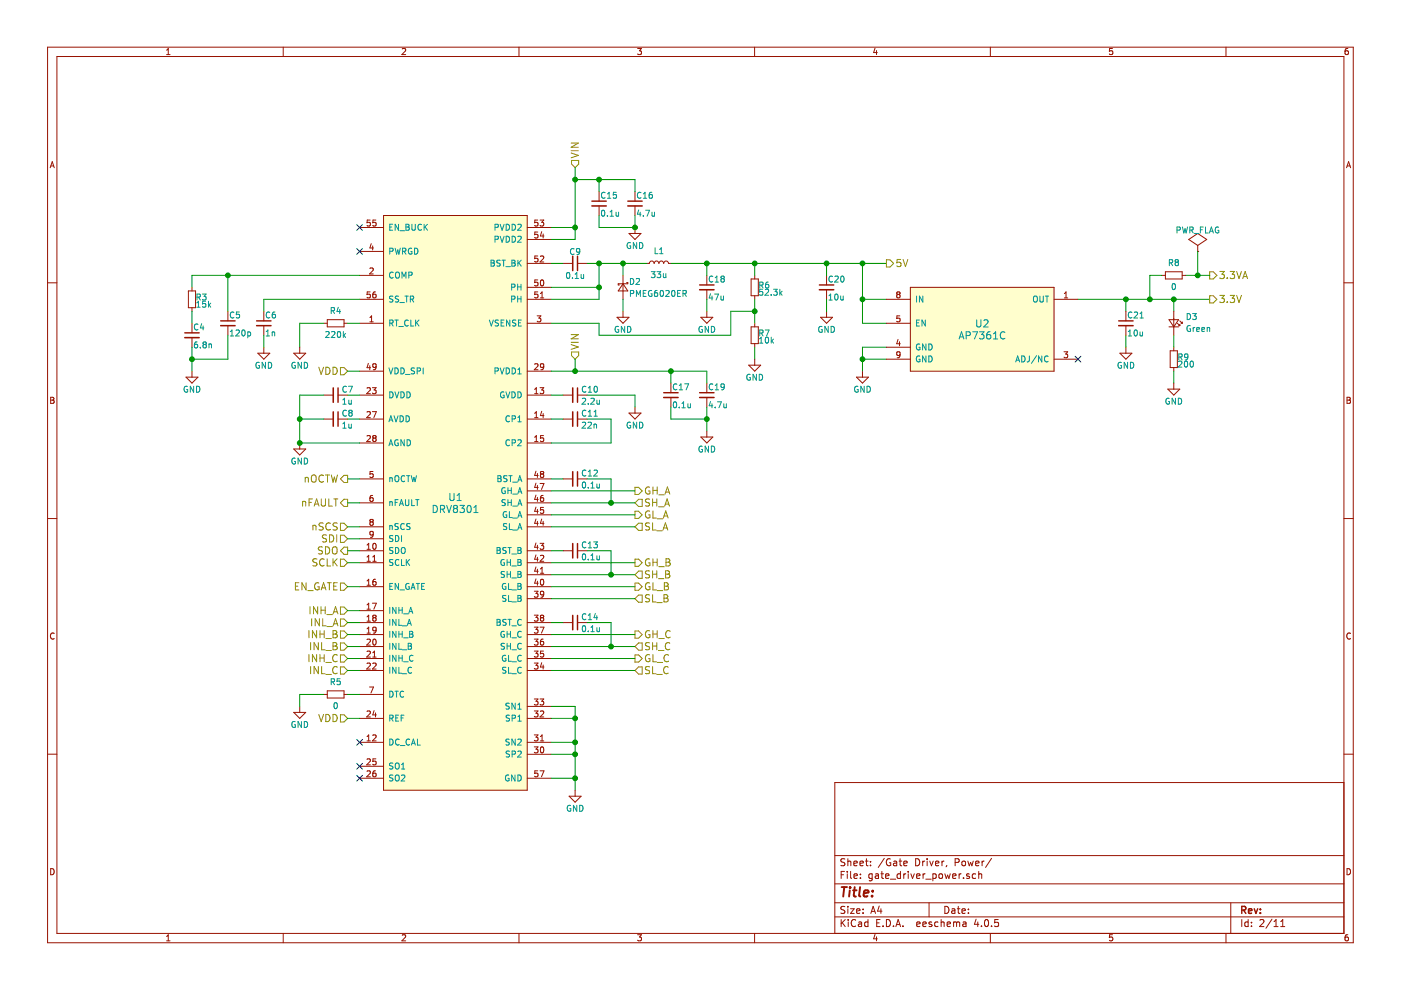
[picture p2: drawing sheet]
EESchema Schematic File Version 2
LIBS:bldc-controller
LIBS:power
LIBS:device
LIBS:transistors
LIBS:conn
LIBS:linear
LIBS:regul
LIBS:74xx
LIBS:cmos4000
LIBS:adc-dac
LIBS:memory
LIBS:xilinx
LIBS:microcontrollers
LIBS:dsp
LIBS:analog_switches
LIBS:motorola
LIBS:texas
LIBS:intel
LIBS:audio
LIBS:interface
LIBS:digital-audio
LIBS:philips
LIBS:display
LIBS:cypress
LIBS:siliconi
LIBS:opto
LIBS:atmel
LIBS:contrib
LIBS:valves
LIBS:stepper-driver
LIBS:bldc-controller-cache
EELAYER 25 0
EELAYER END
$Descr A4 11693 8268
encoding utf-8
Sheet 2 11
Title ""
Date ""
Rev ""
Comp ""
Comment1 ""
Comment2 ""
Comment3 ""
Comment4 ""
$EndDescr
$Comp
L DRV8301 U1
U 1 1
P 3800 4200
F 0 "U1" H 3800 4250 60  0000 C CNN
F 1 "DRV8301" H 3800 4150 60  0000 C CNN
F 2 "bldc-controller:R-PDSO-G56-STRICT" H 3700 4150 60  0001 C CNN
F 3 "" H 3800 4250 60  0001 C CNN
F 4 "Texas Instruments" H 3900 4350 60  0001 C CNN "MFR_NAME"
F 5 "DRV8301DCAR" H 3800 4200 60  0001 C CNN "MFR_PN"
	1    3800 4200
	1    0    0    -1  
$EndComp
$Comp
L L_Small L1
U 1 1
P 5500 2200
F 0 "L1" V 5600 2200 50  0000 C CNN
F 1 "33u" V 5400 2200 50  0000 C CNN
F 2 "bldc-controller:TYS6045" H 5500 2200 50  0001 C CNN
F 3 "" H 5500 2200 50  0000 C CNN
F 4 "Laird Technologies" H 5500 2200 60  0001 C CNN "MFR_NAME"
F 5 "TYS6045330M-10" H 5500 2200 60  0001 C CNN "MFR_PN"
	1    5500 2200
	0    -1   -1   0   
$EndComp
NoConn ~ 3000 2100
$Comp
L R_Small R3
U 1 1
P 1600 2500
F 0 "R3" H 1630 2520 50  0000 L CNN
F 1 "15k" H 1630 2460 50  0000 L CNN
F 2 "bldc-controller:R_0603_IPC_NOMINAL" H 1600 2500 50  0001 C CNN
F 3 "" H 1600 2500 50  0000 C CNN
	1    1600 2500
	1    0    0    -1  
$EndComp
$Comp
L C_Small C4
U 1 1
P 1600 2800
F 0 "C4" H 1610 2870 50  0000 L CNN
F 1 "6.8n" H 1610 2720 50  0000 L CNN
F 2 "bldc-controller:C_0603_IPC_NOMINAL" H 1600 2800 50  0001 C CNN
F 3 "" H 1600 2800 50  0000 C CNN
	1    1600 2800
	1    0    0    -1  
$EndComp
$Comp
L C_Small C5
U 1 1
P 1900 2700
F 0 "C5" H 1910 2770 50  0000 L CNN
F 1 "120p" H 1910 2620 50  0000 L CNN
F 2 "bldc-controller:C_0603_IPC_NOMINAL" H 1900 2700 50  0001 C CNN
F 3 "" H 1900 2700 50  0000 C CNN
	1    1900 2700
	1    0    0    -1  
$EndComp
$Comp
L C_Small C6
U 1 1
P 2200 2700
F 0 "C6" H 2210 2770 50  0000 L CNN
F 1 "1n" H 2210 2620 50  0000 L CNN
F 2 "bldc-controller:C_0603_IPC_NOMINAL" H 2200 2700 50  0001 C CNN
F 3 "" H 2200 2700 50  0000 C CNN
	1    2200 2700
	1    0    0    -1  
$EndComp
$Comp
L GND #PWR025
U 1 1
P 2200 2900
F 0 "#PWR025" H 2200 2650 50  0001 C CNN
F 1 "GND" H 2200 2750 50  0000 C CNN
F 2 "" H 2200 2900 50  0000 C CNN
F 3 "" H 2200 2900 50  0000 C CNN
	1    2200 2900
	1    0    0    -1  
$EndComp
$Comp
L R_Small R4
U 1 1
P 2800 2700
F 0 "R4" V 2900 2700 50  0000 C CNN
F 1 "220k" V 2700 2700 50  0000 C CNN
F 2 "bldc-controller:R_0603_IPC_NOMINAL" H 2800 2700 50  0001 C CNN
F 3 "" H 2800 2700 50  0000 C CNN
	1    2800 2700
	0    -1   -1   0   
$EndComp
$Comp
L GND #PWR026
U 1 1
P 2500 2900
F 0 "#PWR026" H 2500 2650 50  0001 C CNN
F 1 "GND" H 2500 2750 50  0000 C CNN
F 2 "" H 2500 2900 50  0000 C CNN
F 3 "" H 2500 2900 50  0000 C CNN
	1    2500 2900
	1    0    0    -1  
$EndComp
$Comp
L GND #PWR027
U 1 1
P 1600 3100
F 0 "#PWR027" H 1600 2850 50  0001 C CNN
F 1 "GND" H 1600 2950 50  0000 C CNN
F 2 "" H 1600 3100 50  0000 C CNN
F 3 "" H 1600 3100 50  0000 C CNN
	1    1600 3100
	1    0    0    -1  
$EndComp
Text HLabel 2900 3100 0    60   Input ~ 0
VDD
$Comp
L C_Small C7
U 1 1
P 2800 3300
F 0 "C7" V 2750 3350 50  0000 L CNN
F 1 "1u" V 2850 3350 50  0000 L CNN
F 2 "bldc-controller:C_0603_IPC_NOMINAL" H 2800 3300 50  0001 C CNN
F 3 "" H 2800 3300 50  0000 C CNN
F 4 "6.3V" V 2800 3300 60  0001 C CNN "Voltage"
	1    2800 3300
	0    1    1    0   
$EndComp
$Comp
L GND #PWR028
U 1 1
P 2500 3700
F 0 "#PWR028" H 2500 3450 50  0001 C CNN
F 1 "GND" H 2500 3550 50  0000 C CNN
F 2 "" H 2500 3700 50  0000 C CNN
F 3 "" H 2500 3700 50  0000 C CNN
	1    2500 3700
	1    0    0    -1  
$EndComp
$Comp
L C_Small C8
U 1 1
P 2800 3500
F 0 "C8" V 2750 3550 50  0000 L CNN
F 1 "1u" V 2850 3550 50  0000 L CNN
F 2 "bldc-controller:C_0603_IPC_NOMINAL" H 2800 3500 50  0001 C CNN
F 3 "" H 2800 3500 50  0000 C CNN
F 4 "10V" V 2800 3500 60  0001 C CNN "Voltage"
	1    2800 3500
	0    1    1    0   
$EndComp
Text HLabel 2900 4000 0    60   Output ~ 0
nOCTW
Text HLabel 2900 4200 0    60   Output ~ 0
nFAULT
Text HLabel 2900 4400 0    60   Input ~ 0
nSCS
Text HLabel 2900 4500 0    60   Input ~ 0
SDI
Text HLabel 2900 4600 0    60   Output ~ 0
SDO
Text HLabel 2900 4700 0    60   Input ~ 0
SCLK
Text HLabel 2900 4900 0    60   Input ~ 0
EN_GATE
Text HLabel 2900 5100 0    60   Input ~ 0
INH_A
Text HLabel 2900 5200 0    60   Input ~ 0
INL_A
Text HLabel 2900 5300 0    60   Input ~ 0
INH_B
Text HLabel 2900 5400 0    60   Input ~ 0
INL_B
Text HLabel 2900 5500 0    60   Input ~ 0
INH_C
Text HLabel 2900 5600 0    60   Input ~ 0
INL_C
$Comp
L R_Small R5
U 1 1
P 2800 5800
F 0 "R5" V 2900 5800 50  0000 C CNN
F 1 "0" V 2700 5800 50  0000 C CNN
F 2 "bldc-controller:R_0603_IPC_NOMINAL" H 2800 5800 50  0001 C CNN
F 3 "" H 2800 5800 50  0000 C CNN
	1    2800 5800
	0    -1   -1   0   
$EndComp
$Comp
L GND #PWR029
U 1 1
P 2500 5900
F 0 "#PWR029" H 2500 5650 50  0001 C CNN
F 1 "GND" H 2500 5750 50  0000 C CNN
F 2 "" H 2500 5900 50  0000 C CNN
F 3 "" H 2500 5900 50  0000 C CNN
	1    2500 5900
	1    0    0    -1  
$EndComp
Text HLabel 2900 6000 0    60   Input ~ 0
VDD
NoConn ~ 3000 6200
NoConn ~ 3000 6400
NoConn ~ 3000 6500
Text HLabel 4800 1400 1    60   Input ~ 0
VIN
$Comp
L C_Small C15
U 1 1
P 5000 1700
F 0 "C15" H 5010 1770 50  0000 L CNN
F 1 "0.1u" H 5010 1620 50  0000 L CNN
F 2 "bldc-controller:C_0603_IPC_NOMINAL" H 5000 1700 50  0001 C CNN
F 3 "" H 5000 1700 50  0000 C CNN
F 4 "60V" H 5000 1700 60  0001 C CNN "Voltage"
	1    5000 1700
	1    0    0    -1  
$EndComp
$Comp
L C_Small C16
U 1 1
P 5300 1700
F 0 "C16" H 5310 1770 50  0000 L CNN
F 1 "4.7u" H 5310 1620 50  0000 L CNN
F 2 "bldc-controller:C_1206_IPC_NOMINAL" H 5300 1700 50  0001 C CNN
F 3 "" H 5300 1700 50  0000 C CNN
F 4 "60V" H 5300 1700 60  0001 C CNN "Voltage"
F 5 "X5R, X7R" H 5300 1700 60  0001 C CNN "Dielectric"
	1    5300 1700
	1    0    0    -1  
$EndComp
$Comp
L GND #PWR030
U 1 1
P 5300 1900
F 0 "#PWR030" H 5300 1650 50  0001 C CNN
F 1 "GND" H 5300 1750 50  0000 C CNN
F 2 "" H 5300 1900 50  0000 C CNN
F 3 "" H 5300 1900 50  0000 C CNN
	1    5300 1900
	1    0    0    -1  
$EndComp
$Comp
L D_Schottky_Small D2
U 1 1
P 5200 2400
F 0 "D2" V 5150 2450 50  0000 L CNN
F 1 "PMEG6020ER" V 5250 2450 50  0000 L CNN
F 2 "bldc-controller:SOD123W" V 5200 2400 50  0001 C CNN
F 3 "" V 5200 2400 50  0000 C CNN
F 4 "Nexperia" H 5200 2400 60  0001 C CNN "MFR_NAME"
F 5 "PMEG6020ER" H 5200 2400 60  0001 C CNN "MFR_PN"
	1    5200 2400
	0    1    1    0   
$EndComp
$Comp
L GND #PWR031
U 1 1
P 5200 2600
F 0 "#PWR031" H 5200 2350 50  0001 C CNN
F 1 "GND" H 5200 2450 50  0000 C CNN
F 2 "" H 5200 2600 50  0000 C CNN
F 3 "" H 5200 2600 50  0000 C CNN
	1    5200 2600
	1    0    0    -1  
$EndComp
$Comp
L C_Small C9
U 1 1
P 4800 2200
F 0 "C9" V 4700 2200 50  0000 C CNN
F 1 "0.1u" V 4900 2200 50  0000 C CNN
F 2 "bldc-controller:C_0603_IPC_NOMINAL" H 4800 2200 50  0001 C CNN
F 3 "" H 4800 2200 50  0000 C CNN
F 4 "X5R" V 4800 2200 60  0001 C CNN "Dielectric"
F 5 "10V" V 4800 2200 60  0001 C CNN "Voltage"
	1    4800 2200
	0    1    1    0   
$EndComp
$Comp
L GND #PWR032
U 1 1
P 5900 2600
F 0 "#PWR032" H 5900 2350 50  0001 C CNN
F 1 "GND" H 5900 2450 50  0000 C CNN
F 2 "" H 5900 2600 50  0000 C CNN
F 3 "" H 5900 2600 50  0000 C CNN
	1    5900 2600
	1    0    0    -1  
$EndComp
$Comp
L R_Small R7
U 1 1
P 6300 2800
F 0 "R7" H 6330 2820 50  0000 L CNN
F 1 "10k" H 6330 2760 50  0000 L CNN
F 2 "bldc-controller:R_0603_IPC_NOMINAL" H 6300 2800 50  0001 C CNN
F 3 "" H 6300 2800 50  0000 C CNN
F 4 "1%" H 6300 2800 60  0001 C CNN "Tolerance"
	1    6300 2800
	1    0    0    -1  
$EndComp
$Comp
L C_Small C18
U 1 1
P 5900 2400
F 0 "C18" H 5910 2470 50  0000 L CNN
F 1 "47u" H 5910 2320 50  0000 L CNN
F 2 "bldc-controller:C_1206_IPC_NOMINAL" H 5900 2400 50  0001 C CNN
F 3 "" H 5900 2400 50  0000 C CNN
F 4 "Murata" H 5900 2400 60  0001 C CNN "MFR_NAME"
F 5 "GRM31CR61A476KE15L" H 5900 2400 60  0001 C CNN "MFR_PN"
F 6 "10V" H 5900 2400 60  0001 C CNN "Voltage"
	1    5900 2400
	1    0    0    -1  
$EndComp
$Comp
L GND #PWR033
U 1 1
P 6300 3000
F 0 "#PWR033" H 6300 2750 50  0001 C CNN
F 1 "GND" H 6300 2850 50  0000 C CNN
F 2 "" H 6300 3000 50  0000 C CNN
F 3 "" H 6300 3000 50  0000 C CNN
	1    6300 3000
	1    0    0    -1  
$EndComp
$Comp
L R_Small R6
U 1 1
P 6300 2400
F 0 "R6" H 6330 2420 50  0000 L CNN
F 1 "52.3k" H 6330 2360 50  0000 L CNN
F 2 "bldc-controller:R_0603_IPC_NOMINAL" H 6300 2400 50  0001 C CNN
F 3 "" H 6300 2400 50  0000 C CNN
F 4 "1%" H 6300 2400 60  0001 C CNN "Tolerance"
	1    6300 2400
	1    0    0    -1  
$EndComp
$Comp
L C_Small C17
U 1 1
P 5600 3300
F 0 "C17" H 5610 3370 50  0000 L CNN
F 1 "0.1u" H 5610 3220 50  0000 L CNN
F 2 "bldc-controller:C_0603_IPC_NOMINAL" H 5600 3300 50  0001 C CNN
F 3 "" H 5600 3300 50  0000 C CNN
F 4 "60V" H 5600 3300 60  0001 C CNN "Voltage"
	1    5600 3300
	1    0    0    -1  
$EndComp
$Comp
L C_Small C19
U 1 1
P 5900 3300
F 0 "C19" H 5910 3370 50  0000 L CNN
F 1 "4.7u" H 5910 3220 50  0000 L CNN
F 2 "bldc-controller:C_1206_IPC_NOMINAL" H 5900 3300 50  0001 C CNN
F 3 "" H 5900 3300 50  0000 C CNN
F 4 "60V" H 5900 3300 60  0001 C CNN "Voltage"
F 5 "X5R, X7R" H 5900 3300 60  0001 C CNN "Dielectric"
	1    5900 3300
	1    0    0    -1  
$EndComp
$Comp
L GND #PWR034
U 1 1
P 5900 3600
F 0 "#PWR034" H 5900 3350 50  0001 C CNN
F 1 "GND" H 5900 3450 50  0000 C CNN
F 2 "" H 5900 3600 50  0000 C CNN
F 3 "" H 5900 3600 50  0000 C CNN
	1    5900 3600
	1    0    0    -1  
$EndComp
Text HLabel 4800 3000 1    60   Input ~ 0
VIN
$Comp
L C_Small C10
U 1 1
P 4800 3300
F 0 "C10" V 4750 3350 50  0000 L CNN
F 1 "2.2u" V 4850 3350 50  0000 L CNN
F 2 "bldc-controller:C_0603_IPC_NOMINAL" H 4800 3300 50  0001 C CNN
F 3 "" H 4800 3300 50  0000 C CNN
F 4 "16V" V 4800 3300 60  0001 C CNN "Voltage"
	1    4800 3300
	0    1    1    0   
$EndComp
$Comp
L GND #PWR035
U 1 1
P 5300 3400
F 0 "#PWR035" H 5300 3150 50  0001 C CNN
F 1 "GND" H 5300 3250 50  0000 C CNN
F 2 "" H 5300 3400 50  0000 C CNN
F 3 "" H 5300 3400 50  0000 C CNN
	1    5300 3400
	1    0    0    -1  
$EndComp
$Comp
L C_Small C11
U 1 1
P 4800 3500
F 0 "C11" V 4750 3550 50  0000 L CNN
F 1 "22n" V 4850 3550 50  0000 L CNN
F 2 "bldc-controller:C_0603_IPC_NOMINAL" H 4800 3500 50  0001 C CNN
F 3 "" H 4800 3500 50  0000 C CNN
F 4 "60V" V 4800 3500 60  0001 C CNN "Voltage"
	1    4800 3500
	0    1    1    0   
$EndComp
$Comp
L C_Small C12
U 1 1
P 4800 4000
F 0 "C12" V 4750 4050 50  0000 L CNN
F 1 "0.1u" V 4850 4050 50  0000 L CNN
F 2 "bldc-controller:C_0603_IPC_NOMINAL" H 4800 4000 50  0001 C CNN
F 3 "" H 4800 4000 50  0000 C CNN
F 4 "16V" V 4800 4000 60  0001 C CNN "Voltage"
	1    4800 4000
	0    1    1    0   
$EndComp
Text HLabel 5300 4100 2    60   Output ~ 0
GH_A
Text HLabel 5300 4200 2    60   Input ~ 0
SH_A
Text HLabel 5300 4300 2    60   Output ~ 0
GL_A
Text HLabel 5300 4400 2    60   Input ~ 0
SL_A
$Comp
L C_Small C13
U 1 1
P 4800 4600
F 0 "C13" V 4750 4650 50  0000 L CNN
F 1 "0.1u" V 4850 4650 50  0000 L CNN
F 2 "bldc-controller:C_0603_IPC_NOMINAL" H 4800 4600 50  0001 C CNN
F 3 "" H 4800 4600 50  0000 C CNN
F 4 "16V" V 4800 4600 60  0001 C CNN "Voltage"
	1    4800 4600
	0    1    1    0   
$EndComp
$Comp
L C_Small C14
U 1 1
P 4800 5200
F 0 "C14" V 4750 5250 50  0000 L CNN
F 1 "0.1u" V 4850 5250 50  0000 L CNN
F 2 "bldc-controller:C_0603_IPC_NOMINAL" H 4800 5200 50  0001 C CNN
F 3 "" H 4800 5200 50  0000 C CNN
F 4 "16V" V 4800 5200 60  0001 C CNN "Voltage"
	1    4800 5200
	0    1    1    0   
$EndComp
Wire Wire Line
	1600 2600 1600 2700
Wire Wire Line
	2200 2900 2200 2800
Wire Wire Line
	2200 2600 2200 2500
Wire Wire Line
	2200 2500 3000 2500
Wire Wire Line
	3000 2700 2900 2700
Wire Wire Line
	2700 2700 2500 2700
Wire Wire Line
	2500 2700 2500 2900
Wire Wire Line
	1600 2300 3000 2300
Wire Wire Line
	1600 2300 1600 2400
Wire Wire Line
	1900 2600 1900 2300
Connection ~ 1900 2300
Wire Wire Line
	1600 2900 1600 3100
Wire Wire Line
	1600 3000 1900 3000
Wire Wire Line
	1900 3000 1900 2800
Connection ~ 1600 3000
Wire Wire Line
	2900 3100 3000 3100
Wire Wire Line
	3000 3300 2900 3300
Wire Wire Line
	2700 3300 2500 3300
Wire Wire Line
	2500 3300 2500 3700
Wire Wire Line
	3000 3500 2900 3500
Wire Wire Line
	2700 3500 2500 3500
Connection ~ 2500 3500
Wire Wire Line
	2500 3700 3000 3700
Connection ~ 2500 3700
Wire Wire Line
	2900 4400 3000 4400
Wire Wire Line
	3000 4500 2900 4500
Wire Wire Line
	2900 4600 3000 4600
Wire Wire Line
	3000 4700 2900 4700
Wire Wire Line
	2900 4900 3000 4900
Wire Wire Line
	2900 5100 3000 5100
Wire Wire Line
	3000 5200 2900 5200
Wire Wire Line
	2900 5300 3000 5300
Wire Wire Line
	3000 5400 2900 5400
Wire Wire Line
	2900 5500 3000 5500
Wire Wire Line
	3000 5600 2900 5600
Wire Wire Line
	2900 5800 3000 5800
Wire Wire Line
	2500 5900 2500 5800
Wire Wire Line
	2500 5800 2700 5800
Wire Wire Line
	2900 4000 3000 4000
Wire Wire Line
	2900 4200 3000 4200
Wire Wire Line
	2900 6000 3000 6000
Wire Wire Line
	4800 2000 4600 2000
Wire Wire Line
	4800 1900 4600 1900
Wire Wire Line
	4800 1400 4800 2000
Connection ~ 4800 1900
Wire Wire Line
	4800 1500 5300 1500
Wire Wire Line
	5000 1500 5000 1600
Connection ~ 4800 1500
Wire Wire Line
	5300 1500 5300 1600
Connection ~ 5000 1500
Wire Wire Line
	5000 1900 5000 1800
Wire Wire Line
	5300 1800 5300 1900
Wire Wire Line
	5300 1900 5000 1900
Connection ~ 5300 1900
Wire Wire Line
	5000 2500 4600 2500
Wire Wire Line
	5000 2200 5000 2500
Wire Wire Line
	5000 2400 4600 2400
Wire Wire Line
	4900 2200 5400 2200
Connection ~ 5000 2400
Wire Wire Line
	5200 2600 5200 2500
Wire Wire Line
	4600 2200 4700 2200
Wire Wire Line
	5200 2300 5200 2200
Connection ~ 5200 2200
Connection ~ 5000 2200
Wire Wire Line
	5600 2200 7400 2200
Wire Wire Line
	5900 2200 5900 2300
Wire Wire Line
	5900 2600 5900 2500
Connection ~ 5900 2200
Wire Wire Line
	6300 2200 6300 2300
Connection ~ 6300 2200
Wire Wire Line
	6300 2500 6300 2700
Wire Wire Line
	6300 3000 6300 2900
Wire Wire Line
	4600 2700 5000 2700
Wire Wire Line
	5000 2700 5000 2800
Wire Wire Line
	5000 2800 6100 2800
Wire Wire Line
	6100 2800 6100 2600
Wire Wire Line
	6100 2600 6300 2600
Connection ~ 6300 2600
Wire Wire Line
	4600 3100 5900 3100
Wire Wire Line
	5600 3100 5600 3200
Wire Wire Line
	5900 3100 5900 3200
Connection ~ 5600 3100
Wire Wire Line
	5600 3400 5600 3500
Wire Wire Line
	5600 3500 5900 3500
Wire Wire Line
	5900 3400 5900 3600
Connection ~ 5900 3500
Wire Wire Line
	4800 3000 4800 3100
Connection ~ 4800 3100
Wire Wire Line
	4600 3300 4700 3300
Wire Wire Line
	4900 3300 5300 3300
Wire Wire Line
	5300 3300 5300 3400
Wire Wire Line
	4600 3500 4700 3500
Wire Wire Line
	4900 3500 5100 3500
Wire Wire Line
	5100 3500 5100 3700
Wire Wire Line
	5100 3700 4600 3700
Wire Wire Line
	4600 4000 4700 4000
Wire Wire Line
	4900 4000 5100 4000
Wire Wire Line
	5100 4000 5100 4200
Wire Wire Line
	4600 4200 5300 4200
Wire Wire Line
	4600 4100 5300 4100
Connection ~ 5100 4200
Wire Wire Line
	4600 4300 5300 4300
Wire Wire Line
	4600 4400 5300 4400
Wire Wire Line
	4600 4600 4700 4600
Text HLabel 5300 4700 2    60   Output ~ 0
GH_B
Text HLabel 5300 4800 2    60   Input ~ 0
SH_B
Text HLabel 5300 4900 2    60   Output ~ 0
GL_B
Text HLabel 5300 5000 2    60   Input ~ 0
SL_B
Wire Wire Line
	4600 4700 5300 4700
Wire Wire Line
	4600 4800 5300 4800
Wire Wire Line
	4600 4900 5300 4900
Wire Wire Line
	5300 5000 4600 5000
Wire Wire Line
	4900 4600 5100 4600
Wire Wire Line
	5100 4600 5100 4800
Connection ~ 5100 4800
Text HLabel 5300 5300 2    60   Output ~ 0
GH_C
Text HLabel 5300 5400 2    60   Input ~ 0
SH_C
Text HLabel 5300 5500 2    60   Output ~ 0
GL_C
Text HLabel 5300 5600 2    60   Input ~ 0
SL_C
Wire Wire Line
	4600 5200 4700 5200
Wire Wire Line
	4600 5300 5300 5300
Wire Wire Line
	4600 5400 5300 5400
Wire Wire Line
	4600 5500 5300 5500
Wire Wire Line
	5300 5600 4600 5600
Wire Wire Line
	4900 5200 5100 5200
Wire Wire Line
	5100 5200 5100 5400
Connection ~ 5100 5400
Wire Wire Line
	4600 5900 4800 5900
Wire Wire Line
	4800 5900 4800 6600
Wire Wire Line
	4600 6000 4800 6000
Connection ~ 4800 6000
Wire Wire Line
	4600 6300 4800 6300
Connection ~ 4800 6300
Wire Wire Line
	4600 6200 4800 6200
Connection ~ 4800 6200
$Comp
L GND #PWR036
U 1 1
P 4800 6600
F 0 "#PWR036" H 4800 6350 50  0001 C CNN
F 1 "GND" H 4800 6450 50  0000 C CNN
F 2 "" H 4800 6600 50  0000 C CNN
F 3 "" H 4800 6600 50  0000 C CNN
	1    4800 6600
	1    0    0    -1  
$EndComp
Wire Wire Line
	4600 6500 4800 6500
Connection ~ 4800 6500
Wire Wire Line
	7200 2500 7400 2500
Wire Wire Line
	9000 2500 10100 2500
Wire Wire Line
	9400 2500 9400 2600
Connection ~ 9400 2500
$Comp
L GND #PWR037
U 1 1
P 9400 2900
F 0 "#PWR037" H 9400 2650 50  0001 C CNN
F 1 "GND" H 9400 2750 50  0000 C CNN
F 2 "" H 9400 2900 50  0000 C CNN
F 3 "" H 9400 2900 50  0000 C CNN
	1    9400 2900
	1    0    0    -1  
$EndComp
Wire Wire Line
	9400 2800 9400 2900
Wire Wire Line
	7200 2700 7400 2700
Connection ~ 7200 2500
Wire Wire Line
	7400 3000 7200 3000
$Comp
L GND #PWR038
U 1 1
P 7200 3100
F 0 "#PWR038" H 7200 2850 50  0001 C CNN
F 1 "GND" H 7200 2950 50  0000 C CNN
F 2 "" H 7200 3100 50  0000 C CNN
F 3 "" H 7200 3100 50  0000 C CNN
	1    7200 3100
	1    0    0    -1  
$EndComp
Wire Wire Line
	7400 2900 7200 2900
Connection ~ 7200 3000
Text HLabel 10100 2500 2    60   Output ~ 0
3.3V
Text HLabel 7400 2200 2    60   Output ~ 0
5V
Connection ~ 7200 2200
Wire Wire Line
	7200 2200 7200 2700
$Comp
L R_Small R8
U 1 1
P 9800 2300
F 0 "R8" V 9900 2300 50  0000 C CNN
F 1 "0" V 9700 2300 50  0000 C CNN
F 2 "bldc-controller:R_0603_IPC_NOMINAL" H 9800 2300 50  0001 C CNN
F 3 "" H 9800 2300 50  0000 C CNN
	1    9800 2300
	0    -1   -1   0   
$EndComp
Wire Wire Line
	9600 2500 9600 2300
Wire Wire Line
	9600 2300 9700 2300
Connection ~ 9600 2500
Text HLabel 10100 2300 2    60   Output ~ 0
3.3VA
Wire Wire Line
	9900 2300 10100 2300
$Comp
L R_Small R9
U 1 1
P 9800 3000
F 0 "R9" H 9830 3020 50  0000 L CNN
F 1 "200" H 9830 2960 50  0000 L CNN
F 2 "bldc-controller:R_0603_IPC_NOMINAL" H 9800 3000 50  0001 C CNN
F 3 "" H 9800 3000 50  0000 C CNN
	1    9800 3000
	1    0    0    -1  
$EndComp
Wire Wire Line
	9800 2500 9800 2600
Connection ~ 9800 2500
Wire Wire Line
	9800 2800 9800 2900
Wire Wire Line
	9800 3100 9800 3200
$Comp
L C_Small C21
U 1 1
P 9400 2700
F 0 "C21" H 9410 2770 50  0000 L CNN
F 1 "10u" H 9410 2620 50  0000 L CNN
F 2 "bldc-controller:C_0805_IPC_NOMINAL" H 9400 2700 50  0001 C CNN
F 3 "" H 9400 2700 50  0000 C CNN
F 4 "Murata" H 9400 2700 60  0001 C CNN "MFR_NAME"
F 5 "GRM21BR71A106KA73K" H 9400 2700 60  0001 C CNN "MFR_PN"
F 6 "Mouser" H 9400 2700 60  0001 C CNN "DIST_NAME"
F 7 "81-GRM21BR71A106KA3L" H 9400 2700 60  0001 C CNN "DIST_PN"
F 8 "Ceramic" H 9400 2700 60  0001 C CNN "Type"
	1    9400 2700
	1    0    0    -1  
$EndComp
$Comp
L C_Small C20
U 1 1
P 6900 2400
F 0 "C20" H 6910 2470 50  0000 L CNN
F 1 "10u" H 6910 2320 50  0000 L CNN
F 2 "bldc-controller:C_0805_IPC_NOMINAL" H 6900 2400 50  0001 C CNN
F 3 "" H 6900 2400 50  0000 C CNN
F 4 "Ceramic" H 6900 2400 60  0001 C CNN "Type"
F 5 "10V" H 6900 2400 60  0001 C CNN "Voltage"
	1    6900 2400
	1    0    0    -1  
$EndComp
Wire Wire Line
	6900 2200 6900 2300
Connection ~ 6900 2200
$Comp
L GND #PWR039
U 1 1
P 6900 2600
F 0 "#PWR039" H 6900 2350 50  0001 C CNN
F 1 "GND" H 6900 2450 50  0000 C CNN
F 2 "" H 6900 2600 50  0000 C CNN
F 3 "" H 6900 2600 50  0000 C CNN
	1    6900 2600
	1    0    0    -1  
$EndComp
Wire Wire Line
	6900 2500 6900 2600
$Comp
L GND #PWR040
U 1 1
P 9800 3200
F 0 "#PWR040" H 9800 2950 50  0001 C CNN
F 1 "GND" H 9800 3050 50  0000 C CNN
F 2 "" H 9800 3200 50  0000 C CNN
F 3 "" H 9800 3200 50  0000 C CNN
	1    9800 3200
	1    0    0    -1  
$EndComp
$Comp
L LED_Small D3
U 1 1
P 9800 2700
F 0 "D3" V 9850 2800 50  0000 L CNN
F 1 "Green" V 9750 2800 50  0000 L CNN
F 2 "LEDs:LED_0603" V 9800 2700 50  0001 C CNN
F 3 "" V 9800 2700 50  0000 C CNN
F 4 "Rohm" H 9800 2700 60  0001 C CNN "MFR_NAME"
F 5 "SMLE13EC8TT86" H 9800 2700 60  0001 C CNN "MFR_PN"
	1    9800 2700
	0    1    -1   0   
$EndComp
$Comp
L PWR_FLAG #FLG041
U 1 1
P 10000 2100
F 0 "#FLG041" H 10000 2195 50  0001 C CNN
F 1 "PWR_FLAG" H 10000 2280 50  0000 C CNN
F 2 "" H 10000 2100 50  0000 C CNN
F 3 "" H 10000 2100 50  0000 C CNN
	1    10000 2100
	1    0    0    -1  
$EndComp
Wire Wire Line
	10000 2100 10000 2300
Connection ~ 10000 2300
NoConn ~ 3000 1900
$Comp
L AP7361C U2
U 1 1
P 8200 2750
F 0 "U2" H 8200 2800 60  0000 C CNN
F 1 "AP7361C" H 8200 2700 60  0000 C CNN
F 2 "bldc-controller:U-DFN3030-8" H 8200 2750 60  0001 C CNN
F 3 "" H 8200 2750 60  0001 C CNN
F 4 "Diodes Incorporated" H 8200 2750 60  0001 C CNN "MFR_NAME"
F 5 "AP7361C-33FGE-7" H 8200 2750 60  0001 C CNN "MFR_PN"
	1    8200 2750
	1    0    0    -1  
$EndComp
Wire Wire Line
	7200 2900 7200 3100
NoConn ~ 9000 3000
$EndSCHEMATC
